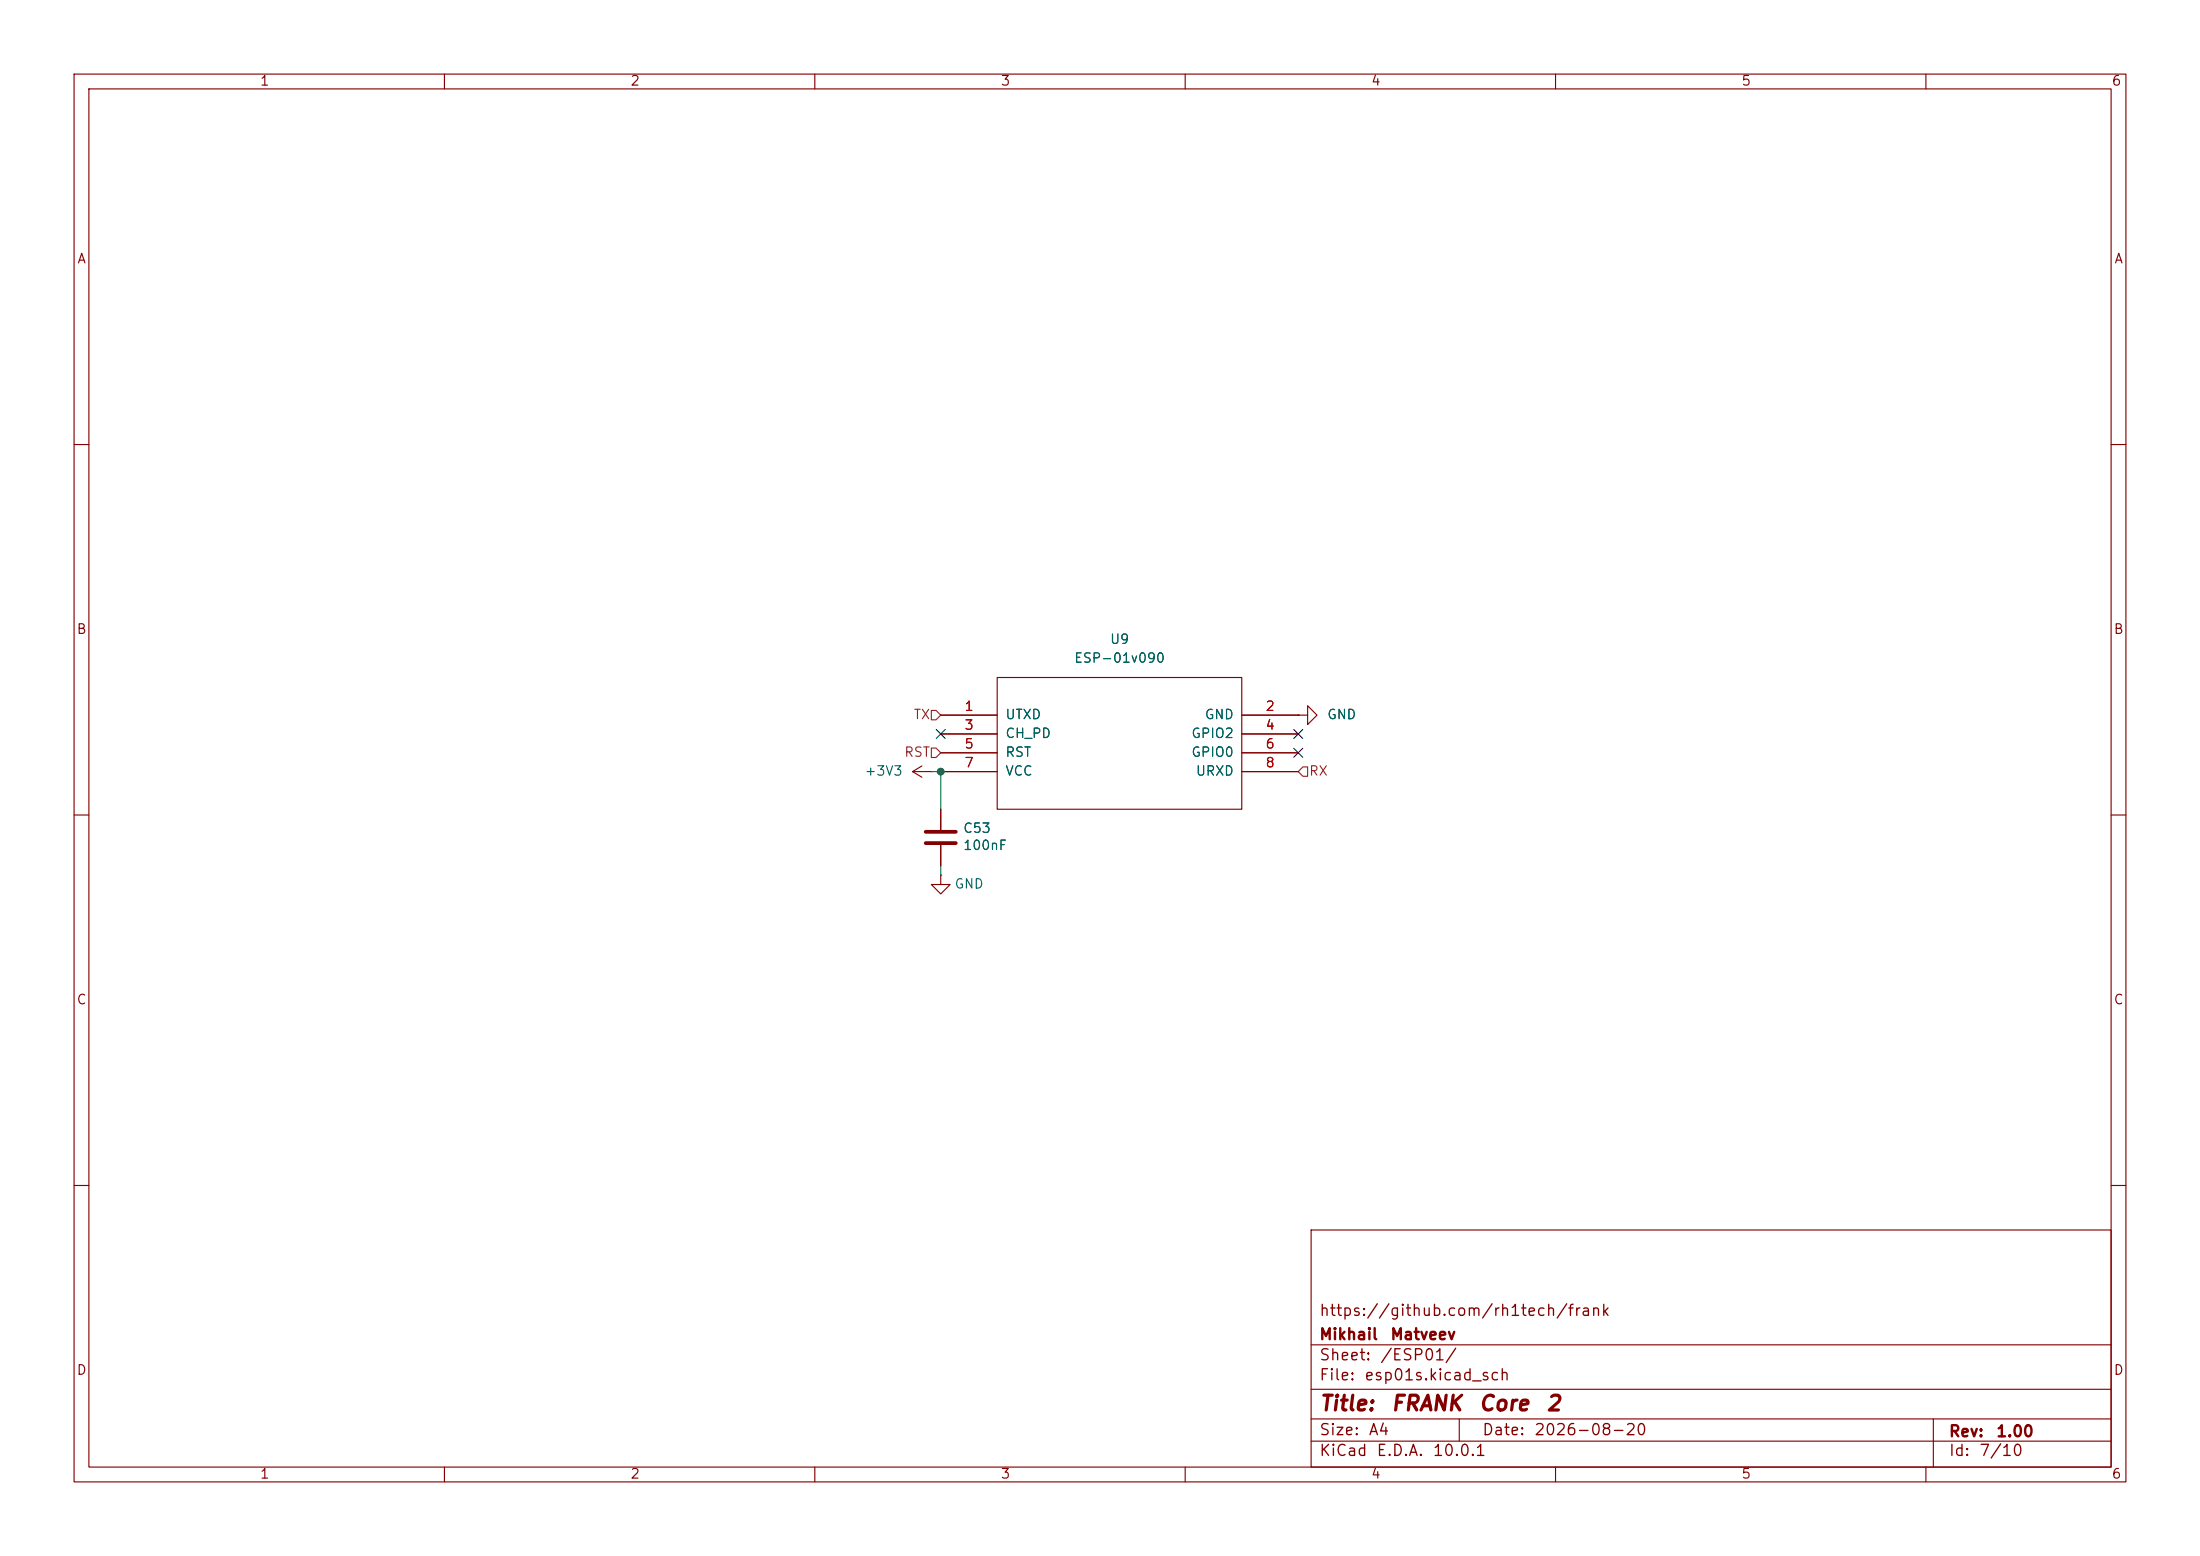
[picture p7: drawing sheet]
<svg xmlns="http://www.w3.org/2000/svg" width="297mm" height="210mm" viewBox="0 0 297 210" stroke-linecap="round" stroke-linejoin="round" font-family="sans-serif">
<g fill="none" stroke="#840000" stroke-width=".15">
<path d="M10 10h277v190h-277zM12 12h273v186h-273zM60 10v2M110 10v2M160 10v2M210 10v2M260 10v2M10 60h2M285 60h2M127 96.5h7.6M127 99.1h7.6M134.6 91.4h33v17.8h-33z"/>
<path d="M167.6 96.5h7.7M167.6 99.1h7.7M175.3 96.5h1.2v-1.2l1.3 1.2-1.3 1.3v-1.3M175.3 96.5h.1M10 110h2M123.2 104.1h2.5M123.2 104.1l1.3 .8M124.5 103.4l-1.3 .7M125.7 104.1h.1M127 118.1v1.3h1.3l-1.3 1.3-1.3-1.3h1.3M127 118.1h.1M127 101.6h7.6"/>
<path d="M127 104.1h7.6M127 109.2v2.8M127 114v2.8M167.6 101.6h7.7M167.6 104.1h7.7M285 110h2M10 160h2M177 166h108v32h-108zM285 160h2M60 198v2M110 198v2M160 198v2"/>
<path d="M177 194.5h108M177 191.5h108M177 187.5h108M177 181.5h108M197 191.5v3M210 198v2M260 198v2M261 191.5v6.5"/>
</g>
<path d="M125 112.3h4M125 113.8h4" fill="none" stroke="#840000" stroke-width=".51"/>
<path d="M125.7 95.9h.7l.6 .6-.6 .7h-.7zM125.7 101h.7l.6 .6-.6 .6h-.7zM175.9 103.5h.6v1.3h-.6l-.6-.7z" fill="none" stroke="#725600" stroke-width=".15"/>
<path d="M125.7 104.1h1.3v5.1M127 116.8v1.3" fill="none" stroke="#009600" stroke-width=".15"/>
<path d="M126.4 98.5l1.2 1.2M127.6 98.5l-1.2 1.2M174.7 98.5l1.2 1.2M175.9 98.5l-1.2 1.2M174.7 101l1.2 1.2M175.9 101l-1.2 1.2" fill="none" stroke="#000084" stroke-width=".15"/>
<circle cx="127" cy="104.1" r=".46" fill="#009600" stroke="#009600" stroke-width=".14"/>
<g font-size="2" fill="#840000">
<text x="178" y="190.9">Title:</text>
<text x="187.7" y="190.9">FRANK</text>
<text x="199.5" y="190.9">Core</text>
<text x="208.6" y="190.9">2</text>
</g>
<g font-size="1.5" fill="#840000">
<text x="178" y="178">https://github.com/rh1tech/frank</text>
<text x="178" y="184">Sheet:</text>
<text x="178" y="181.2">Mikhail</text>
<text x="186.2" y="184">/ESP01/</text>
<text x="187.6" y="181.2">Matveev</text>
<text x="178" y="186.7">File:</text>
<text x="184.1" y="186.7">esp01s.kicad_sch</text>
<text x="178" y="196.9">KiCad</text>
<text x="178" y="194.1">Size:</text>
<text x="184.7" y="194.1">A4</text>
<text x="185.7" y="196.9">E.D.A.</text>
<text x="193.3" y="196.9">10.0.1</text>
<text x="200" y="194.1">Date:</text>
<text x="207" y="194.1">2026-08-20</text>
<text x="263" y="194.3">Rev:</text>
<text x="263" y="196.9">Id:</text>
<text x="267.1" y="196.9">7/10</text>
<text x="269.4" y="194.3">1.00</text>
</g>
<g font-size="1.3" fill="#840000">
<text x="35" y="11.9">1</text>
<text x="85" y="11.9">2</text>
<text x="135" y="11.9">3</text>
<text x="185" y="11.9">4</text>
<text x="235" y="11.9">5</text>
<text x="285" y="11.9">6</text>
<text x="10.3" y="35.9">A</text>
<text x="285.3" y="35.9">A</text>
<text x="10.3" y="85.9">B</text>
<text x="285.3" y="85.9">B</text>
<text x="10.3" y="135.9">C</text>
<text x="285.3" y="135.9">C</text>
<text x="10.3" y="185.9">D</text>
<text x="285.3" y="185.9">D</text>
<text x="35" y="199.9">1</text>
<text x="85" y="199.9">2</text>
<text x="135" y="199.9">3</text>
<text x="185" y="199.9">4</text>
<text x="235" y="199.9">5</text>
<text x="285" y="199.9">6</text>
</g>
<g font-size="1.3" fill="#006464">
<text x="144.9" y="89.8">ESP-01v090</text>
<text x="149.8" y="87.2">U9</text>
<text x="135.6" y="97.4">UTXD</text>
<text x="135.6" y="99.9">CH_PD</text>
<text x="160.7" y="99.9">GPIO2</text>
<text x="162.6" y="97.4">GND</text>
<text x="179.1" y="97.4">GND</text>
<text x="116.6" y="105">+3V3</text>
<text x="135.6" y="102.5">RST</text>
<text x="135.6" y="105">VCC</text>
<text x="160.7" y="102.5">GPIO0</text>
<text x="161.3" y="105">URXD</text>
<text x="129.9" y="112.7">C53</text>
<text x="129.9" y="115">100nF</text>
<text x="128.8" y="120.2">GND</text>
</g>
<g font-size="1.3" fill="#725600">
<text x="123.2" y="97.4">TX</text>
<text x="122" y="102.5">RST</text>
<text x="176.6" y="105">RX</text>
</g>
<g font-size="1.3" fill="#a90000">
<text x="130.1" y="96.3">1</text>
<text x="130.1" y="98.8">3</text>
<text x="130.1" y="101.3">5</text>
<text x="170.7" y="96.3">2</text>
<text x="170.7" y="98.8">4</text>
<text x="170.7" y="101.3">6</text>
<text x="130.1" y="103.9">7</text>
<text x="170.7" y="103.9">8</text>
</g>
</svg>
